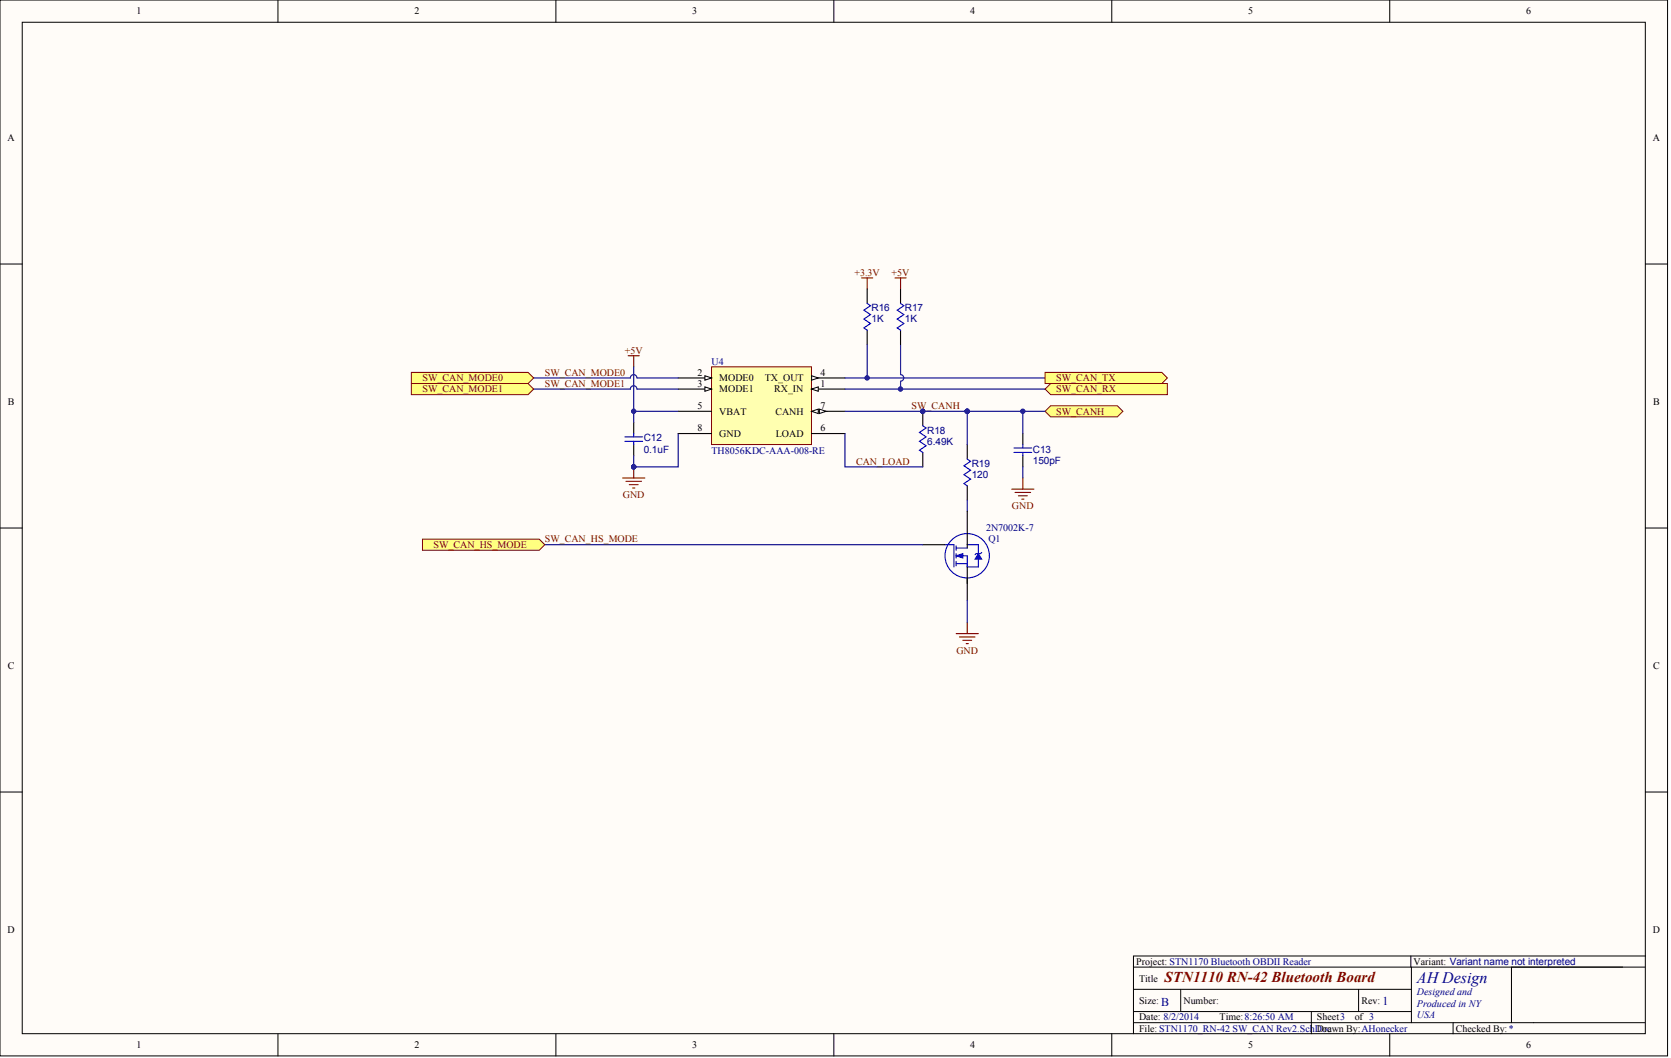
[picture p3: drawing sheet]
<svg xmlns="http://www.w3.org/2000/svg" width="634mm" height="401mm" viewBox="0 0 634 401" stroke-linecap="round" stroke-linejoin="round" font-family="sans-serif">
<g fill="#fffcf8" stroke="#000" stroke-width=".38">
<path d="M0 0h633v400.7h-633z"/>
<path d="M8.4 8.4h616.1v383.8h-616.1z"/>
</g>
<g fill="none" stroke="#000" stroke-width=".38">
<path d="M105.5 0v8.4M211 0v8.4M316.5 0v8.4M422 0v8.4M527.5 0v8.4M0 100.2h8.4M624.6 100.2h8.4M0 200.4h8.4M624.6 200.4h8.4M0 300.5h8.4M624.6 300.5h8.4M430.3 375.4h105.5"/>
<path d="M448.2 375.4v8.4M515.7 375.4v8.4M535.5 362.8v4.2M535.8 367v21.1M615.9 367h-42.2v21.1M624.4 367h-194.1v25.3M624.6 362.8h-194.3v4.2M105.5 392.3v8.4M211 392.3v8.4M316.5 392.3v8.4M422 392.3v8.4M430.3 388.1h194.1"/>
<path d="M430.3 383.8h105.5M497.8 383.8v8.5M527.5 392.3v8.4M551.6 388.1v4.2"/>
</g>
<path d="M270.1 139.2h37.9v29.5h-37.9z" fill="#ffffb0" stroke="#800000" stroke-width=".38"/>
<path d="M308.1 143.4h12.6" fill="none" stroke="#000" stroke-width=".42"/>
<path d="M308.1 142.6l2.5 .8-2.5 .9z" fill="#fffcf8" stroke="#000" stroke-width=".38"/>
<path d="M257.4 143.4h12.7" fill="none" stroke="#000" stroke-width=".42"/>
<path d="M267.6 142.6l2.5 .8-2.5 .9z" fill="#fffcf8" stroke="#000" stroke-width=".38"/>
<path d="M257.4 147.6h12.7" fill="none" stroke="#000" stroke-width=".42"/>
<path d="M267.6 146.8l2.5 .8-2.5 .9z" fill="#fffcf8" stroke="#000" stroke-width=".38"/>
<path d="M308.1 147.6h12.6" fill="none" stroke="#000" stroke-width=".42"/>
<path d="M308.1 147.6l2.5-.8v1.7z" fill="#fffcf8" stroke="#000" stroke-width=".38"/>
<path d="M257.4 156.1h12.7M308.1 156.1h12.6M308.1 164.5h12.6" fill="none" stroke="#000" stroke-width=".42"/>
<g fill="#fffcf8" stroke="#000" stroke-width=".38">
<path d="M308.1 156.1l2.5-.9v1.7z"/>
<path d="M311 155.2l2.6 .9-2.6 .8z"/>
</g>
<path d="M329.2 109.7v5.5M329.2 125.3v5.5M350.3 156.1v5.5M240.6 160.3v4.2M240.6 168.7v4.2M257.4 164.5h12.7M350.3 171.7v5.5M367.2 168.7v5.5M367.2 184.3v5.5M367.2 194v14M350.3 206.7h8.4M367.2 215.1v12.7" fill="none" stroke="#000" stroke-width=".42"/>
<g fill="none" stroke="#800000" stroke-width=".42">
<path d="M327.1 105.5h4.2M329.2 105.5v4.2M238.4 135h4.3M240.6 135v4.2M240.6 177.2v4.2M236.3 181.4h8.5M237.6 182.6h5.9M238.9 183.9h3.3M240.1 185.2h.9M367.2 236.2v4.2M362.9 240.4h8.5M364.2 241.7h5.9"/>
<path d="M365.5 243h3.3M366.7 244.2h.9"/>
</g>
<g fill="none" stroke="#00f" stroke-width=".42">
<path d="M329.2 115.2l1.2 .8-2.5 1.7 2.5 1.7-2.5 1.7 2.5 1.7-2.5 1.6 1.3 .9M237.2 167.5h6.7M237.2 165.8h6.7M240.6 164.5v1.3M240.6 167.5v1.2M350.3 161.6l1.2 .8-2.5 1.7 2.5 1.7-2.5 1.7 2.5 1.6-2.5 1.7 1.3 .9M367.2 174.2l1.2 .9-2.5 1.6 2.5 1.7-2.5 1.7 2.5 1.7-2.5 1.7 1.3 .8M358.7 206.7h3.4v8.4M362.9 210.9h4.3v4.2h4.2v-2.9M362.9 213.9h4.3M362.9 208h4.3M362.9 207.1v1.7"/>
<path d="M362.9 210.1v1.7M362.9 213v1.7M367.2 206.7h4.2v3.4M372.6 209.6l-.4 .5h-1.7l-.4 .4"/>
<circle cx="367.1" cy="210.9" r="8.4"/>
</g>
<g fill="#000080" stroke="#000080" stroke-width=".38">
<circle cx="240.5" cy="177.1" r=".82"/>
<circle cx="240.5" cy="156.1" r=".82"/>
<circle cx="350.3" cy="156.1" r=".82"/>
</g>
<path d="M240.6 139.2v21.1M202.6 143.4h36.7a1.24 1.24 0 0 1 1.2-1.2 1.24 1.24 0 0 1 1.3 1.2h15.6M202.6 147.6h36.7a1.24 1.24 0 0 1 1.2-1.2 1.24 1.24 0 0 1 1.3 1.2h15.6M240.6 156.1h16.8M320.7 164.5v12.7h29.6M367.2 189.8v4.2M206.8 206.7h143.5" fill="none" stroke="#000080" stroke-width=".42"/>
<g fill="#00f" stroke="#00f" stroke-width=".38">
<path d="M362.9 210.9l2.6-.8v1.7z"/>
<path d="M371.4 210.1l1.2 2.1h-2.5z"/>
</g>
<path d="M396.7 156.1l2.1-2.1h25.3l2.1 2.1-2.1 2.1h-25.3z" fill-rule="evenodd" fill="#ffff80" stroke="#800000" stroke-width=".38"/>
<path d="M329.2 130.8v12.6M341.8 130.8v11.4a1.24 1.24 0 0 1 1.3 1.2 1.24 1.24 0 0 1-1.3 1.2M320.7 147.6h76M320.7 143.4h76M320.7 156.1h46.5M341.8 144.7v2.9M388.3 156.1v8.4M388.3 177.2v4.2M367.2 227.8v8.4" fill="none" stroke="#000080" stroke-width=".42"/>
<g fill="#000080" stroke="#000080" stroke-width=".38">
<circle cx="329.2" cy="143.4" r=".82"/>
<circle cx="367.1" cy="156.1" r=".82"/>
<circle cx="388.2" cy="156.1" r=".82"/>
<circle cx="341.8" cy="147.6" r=".82"/>
</g>
<path d="M388.3 164.5v4.2M388.3 172.9v4.3" fill="none" stroke="#000" stroke-width=".42"/>
<path d="M384.9 170h6.7M384.9 171.7h6.7M388.3 168.7v1.3M388.3 171.7v1.2" fill="none" stroke="#00f" stroke-width=".42"/>
<path d="M339.7 105.5h4.2M341.8 105.5v4.2M384 185.6h8.5M385.3 186.9h5.9M386.6 188.1h3.3M387.8 189.4h.9M388.3 181.4v4.2" fill="none" stroke="#800000" stroke-width=".42"/>
<g fill="#ffff80" stroke="#800000" stroke-width=".38">
<path d="M396.7 141.3h44.3l2.1 2.1-2.1 2.1h-44.3z" fill-rule="evenodd"/>
<path d="M396.7 147.6l2.1-2.1h44.3v4.2h-44.3z" fill-rule="evenodd"/>
<path d="M160.4 204.6h44.3l2.1 2.1-2.1 2.1h-44.3z" fill-rule="evenodd"/>
<path d="M156.1 141.3h44.4l2.1 2.1-2.1 2.1h-44.4z" fill-rule="evenodd"/>
<path d="M156.1 145.5h44.4l2.1 2.1-2.1 2.1h-44.4z" fill-rule="evenodd"/>
</g>
<path d="M396.7 156.1h-29.5v12.6M257.4 164.5v12.7h-16.8v-4.3" fill="none" stroke="#000080" stroke-width=".42"/>
<g fill="#000080" stroke="#000080" stroke-width=".38">
<circle cx="367.1" cy="156.1" r=".82"/>
<circle cx="240.5" cy="177.1" r=".82"/>
</g>
<path d="M341.8 109.7v5.5M341.8 125.3v5.5" fill="none" stroke="#000" stroke-width=".42"/>
<path d="M341.8 115.2l1.3 .8-2.5 1.7 2.5 1.7-2.5 1.7 2.5 1.7-2.5 1.6 1.2 .9" fill="none" stroke="#00f" stroke-width=".42"/>
<text font-size="6.1" fill="#000080" x="537.9" y="373">AH Design</text>
<text font-size="5.7" fill="#800000" x="442.1" y="372.5">STN1110 RN-42 Bluetooth Board</text>
<g font-size="4.6" fill="#000080">
<text x="440.8" y="381.6">B</text>
<text x="524.8" y="381.2">1</text>
</g>
<g font-size="3.8">
<text x="51.8" y="5.5">1</text>
<text x="157.3" y="5.5">2</text>
<text x="262.8" y="5.5">3</text>
<text x="368.3" y="5.5">4</text>
<text x="473.8" y="5.5">5</text>
<text x="579.3" y="5.5">6</text>
<text x="2.8" y="53.5">A</text>
<text x="627.4" y="53.5">A</text>
<text x="264.8" y="142.6">2</text>
<text x="311.5" y="142.6">4</text>
<text x="264.8" y="146.8">3</text>
<text x="273" y="144.7">MODE0</text>
<text x="273" y="148.9">MODE1</text>
<text x="290.3" y="144.7">TX_OUT</text>
<text x="293.9" y="148.9">RX_IN</text>
<text x="311.5" y="146.8">1</text>
<text x="3" y="153.7">B</text>
<text x="264.8" y="155.2">5</text>
<text x="311.5" y="155.2">7</text>
<text x="627.5" y="153.7">B</text>
<text x="273" y="157.3">VBAT</text>
<text x="294.3" y="157.3">CANH</text>
<text x="264.8" y="163.7">8</text>
<text x="273" y="165.8">GND</text>
<text x="294.5" y="165.8">LOAD</text>
<text x="311.5" y="163.7">6</text>
<text x="3" y="253.8">C</text>
<text x="627.5" y="253.8">C</text>
<text x="2.8" y="354">D</text>
<text x="627.4" y="354">D</text>
<text x="431.3" y="366.1">Project: STN1170 Bluetooth OBDII Reader</text>
<text x="536.6" y="366.1">Variant: Variant name not interpreted</text>
<text x="432.4" y="372.5">Title</text>
<text x="432.4" y="380.9">Size:</text>
<text x="449.2" y="380.9">Number:</text>
<text x="516.8" y="380.9">Rev:</text>
<text x="432.4" y="387.2">Date: 8/2/2014</text>
<text x="463" y="387.2">Time:8:26:50 AM</text>
<text x="499.9" y="387.2">Sheet3</text>
<text x="514.2" y="387.2">of 3</text>
<text x="432.4" y="391.4">File:STN1170_RN-42 SW_CAN Rev2.SchDoc</text>
<text x="499.9" y="391.4">Drawn By:AHonecker</text>
<text x="552.6" y="391.4">Checked By:*</text>
<text x="51.8" y="397.8">1</text>
<text x="157.3" y="397.8">2</text>
<text x="262.8" y="397.8">3</text>
<text x="368.3" y="397.8">4</text>
<text x="473.8" y="397.8">5</text>
<text x="579.3" y="397.8">6</text>
</g>
<g font-size="3.8" fill="#800000">
<text x="324.3" y="104.6">+3.3V</text>
<text x="338.4" y="104.6">+5V</text>
<text x="237.1" y="134.1">+5V</text>
<text x="206.8" y="142.6">SW_CAN_MODE0</text>
<text x="160.4" y="144.7">SW_CAN_MODE0</text>
<text x="160.4" y="148.9">SW_CAN_MODE1</text>
<text x="206.8" y="146.8">SW_CAN_MODE1</text>
<text x="400.9" y="144.7">SW_CAN_TX</text>
<text x="400.9" y="148.9">SW_CAN_RX</text>
<text x="346.1" y="155.2">SW_CANH</text>
<text x="400.9" y="157.3">SW_CANH</text>
<text x="325" y="176.3">CAN_LOAD</text>
<text x="236.4" y="189">GND</text>
<text x="384.1" y="193.2">GND</text>
<text x="164.6" y="208">SW_CAN_HS_MODE</text>
<text x="206.8" y="205.8">SW_CAN_HS_MODE</text>
<text x="363" y="248">GND</text>
</g>
<g font-size="3.8" fill="#000080">
<text x="330.9" y="118.2">R16</text>
<text x="343.5" y="118.2">R17</text>
<text x="330.9" y="122.4">1K</text>
<text x="343.5" y="122.4">1K</text>
<text x="270.1" y="138.4">U4</text>
<text x="244.4" y="167.5">C12</text>
<text x="352" y="164.6">R18</text>
<text x="244.4" y="171.7">0.1uF</text>
<text x="270.1" y="172.1">TH8056KDC-AAA-008-RE</text>
<text x="352" y="168.8">6.49K</text>
<text x="392.1" y="171.7">C13</text>
<text x="368.8" y="177.2">R19</text>
<text x="392.1" y="175.9">150pF</text>
<text x="368.8" y="181.4">120</text>
<text x="374.3" y="201.6">2N7002K-7</text>
<text x="375.2" y="205.8">Q1</text>
<text x="537.9" y="377.7">Designed and</text>
<text x="537.9" y="381.9">Produced in NY</text>
<text x="537.9" y="386.2">USA</text>
</g>
</svg>
